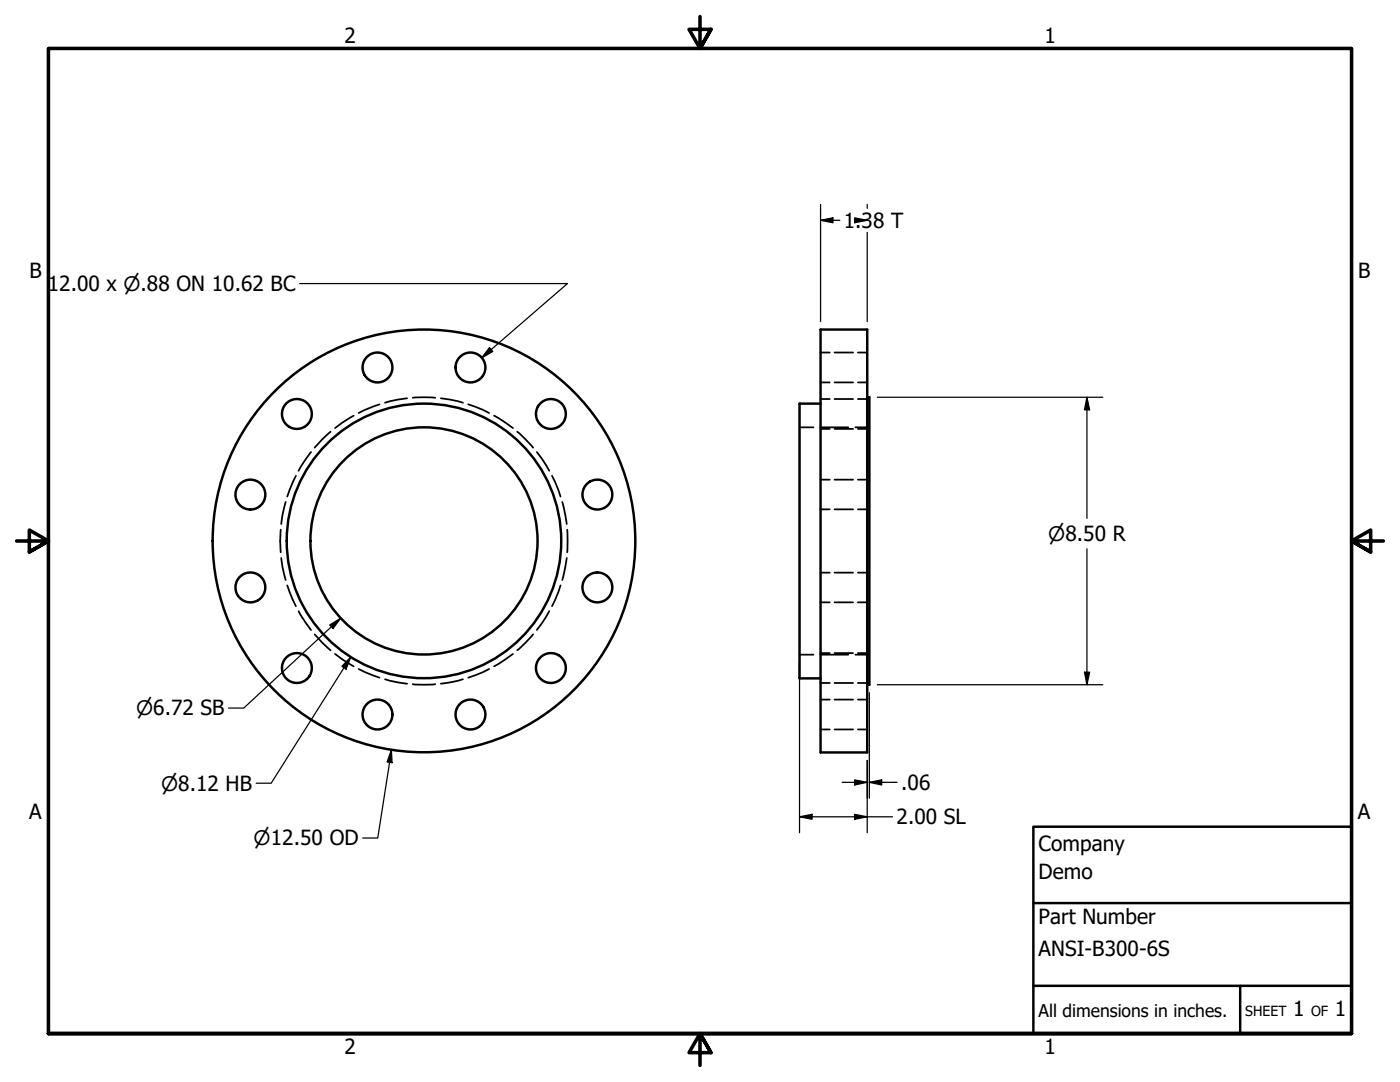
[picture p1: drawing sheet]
<svg xmlns="http://www.w3.org/2000/svg" width="279mm" height="216mm" viewBox="0 0 279 216" stroke-linecap="round" stroke-linejoin="round" font-family="sans-serif">
<!-- layer: Hidden (ANSI) -->
<g fill="none" stroke="#000" stroke-width=".35">
<path d="M81.2 79.5l-1.8 .2-2.6 .7M82.4 79.4l2.2-.1 2.3 .1M88 79.5l1.8 .2 2.6 .7M163.8 79.6h1.8M163.8 76.3h1.8M163.8 70.3h1.8M166.5 79.6h3.8M166.5 76.3h3.8M166.5 70.3h3.8M171.2 79.6h1.9M171.2 76.3h1.9M171.2 70.3h1.9"/>
<path d="M59.1 94.9l-1.8 4.2M62.1 90.2l-1.1 1.5-1.4 2.2M66 86.1l-3.2 3.2M70.6 82.9l-3.7 2.5M75.7 80.7l-4.1 1.7M93.5 80.7l2.9 1.1 1.2 .6M98.6 82.9l3.8 2.5M103.2 86.1l3.2 3.2M107.1 90.2l1.1 1.5 1.4 2.2M110.2 94.9l1.7 4.2M159.6 85.3h2.7M163.7 85.3h5.6"/>
<path d="M163.8 85.6h1.8M163.8 95.7h1.8M166.5 85.6h3.8M166.5 95.7h3.8M170.7 85.3h2.8M171.2 85.6h1.9M171.2 95.7h1.9M56 105.7l-.1 2.2 .1 2.3M56.1 111.3l.3 1.8 .6 2.6M57 100.2l-.6 2.6-.3 1.8M57.3 116.8l1.8 4.2M111.9 116.8l-1.7 4.2"/>
<path d="M112.2 100.2l.9 4.4M113.1 111.3l-.9 4.4M113.2 105.7v4.5M163.8 101.6h1.8M163.8 114.3h1.8M166.5 101.6h3.8M166.5 114.3h3.8M171.2 101.6h1.9M171.2 114.3h1.9M59.6 122l1.4 2.2 1.1 1.5M62.8 126.6l3.2 3.2M66.9 130.5l3.7 2.5"/>
<path d="M71.6 133.5l4.1 1.7M76.8 135.5l2.6 .7 1.8 .2M82.4 136.5l2.2 .1 2.3-.1M92.4 135.5l-2.6 .7-1.8 .2M97.6 133.5l-1.2 .6-2.9 1.1M102.4 130.5l-3.8 2.5M106.4 126.6l-3.2 3.2M109.6 122l-1.4 2.2-1.1 1.5M159.6 130.6h2.7M163.7 130.6h5.6M163.8 120.2h1.8M163.8 136.3h1.8"/>
<path d="M163.8 130.3h1.8M163.8 139.6h1.8M166.5 120.2h3.8M166.5 136.3h3.8M166.5 130.3h3.8M166.5 139.6h3.8M170.7 130.6h2.8M171.2 120.2h1.9M171.2 136.3h1.9M171.2 130.3h1.9M171.2 139.6h1.9M163.8 145.6h1.8"/>
<path d="M166.5 145.6h3.8M171.2 145.6h1.9"/>
</g>
<!-- layer: Visible (ANSI) -->
<g fill="none" stroke="#000" stroke-width=".49">
<path d="M163.8 65.8h9.3v84.3h-9.3zM173.1 79.3h.4v57.3h-.4M163.8 80.5h-4.2v54.9h4.2"/>
<circle cx="75.3" cy="73.3" r="2.98"/>
<circle cx="93.9" cy="73.3" r="2.98"/>
<circle cx="50" cy="98.7" r="2.98"/>
<circle cx="59.2" cy="82.6" r="2.98"/>
<circle cx="109.9" cy="82.6" r="2.98"/>
<circle cx="119.2" cy="98.7" r="2.98"/>
<circle cx="50" cy="117.2" r="2.98"/>
<circle cx="84.6" cy="107.9" r="22.7"/>
<circle cx="84.6" cy="107.9" r="27.4"/>
<circle cx="84.6" cy="107.9" r="42.2"/>
<circle cx="119.2" cy="117.2" r="2.98"/>
<circle cx="59.2" cy="133.3" r="2.98"/>
<circle cx="109.9" cy="133.3" r="2.98"/>
<circle cx="75.3" cy="142.6" r="2.98"/>
<circle cx="93.9" cy="142.6" r="2.98"/>
</g>
<!-- layer: Border (ANSI) -->
<path d="M139.7 3.3v6.4l-2.2-3.8h4.4l-2.2 3.8 2.2-3.8M3.3 107.9h6.4l-3.8-2.1v4.3l3.8-2.2-3.8 2.2M276.1 107.9h-6.4l3.8-2.1v4.3l-3.8-2.2 3.8 2.2M9.7 206.2v-196.5h260v196.5h-260h260M141.9 210l-2.2-3.8 2.2 3.8h-4.4l2.2-3.8v6.4" fill="none" stroke="#000" stroke-width=".71"/>
<!-- layer: Title (ANSI) -->
<path d="M206.2 165h63.5v41.2h-63.5zM206.2 196.7h63.5M206.2 180.2h63.5M247.5 196.7v9.5" fill="none" stroke="#000" stroke-width=".49"/>
<!-- layer: Dimension (ANSI) -->
<g fill="none" stroke="#000" stroke-width=".25">
<path d="M59.8 56.6h53.4l-17.1 14.8M163.8 44l2.4-.5v.9zM163.8 44h3.8M163.8 40.8v23.4M170.6 43.5l2.5 .5-2.5 .4zM170.6 44h2.5M173.1 40.8v.8M173.1 46.4v17.8M97.7 69.4l.7 .7-2.3 1.3zM175.1 79.3h45M216.9 79.3l.6 2.5h-1.1zM216.9 79.3v24.1"/>
<path d="M216.9 109.5v27.1M65.8 124.7l2.2-1.3-1.5 2zM68 123.4l-19.4 17.9h-3M70 131.1l-.9 2.4-.9-.5zM70 131.1l-15.9 25.2h-3M159.6 132.2v34M173.5 138.2v21.1M175.1 136.6h45M216.4 134.1h1.1l-.6 2.5zM78.1 149.6l.1 2.6-.9-.2zM78.1 149.6l-2.7 17.6h-3M168.1 156.1h5"/>
<path d="M170.6 155.6l2.5 .5-2.5 .5zM173.1 151.7v14.5M173.5 156.1l2.5-.5v1zM173.5 156.1h5.5M159.6 163l2.5-.5v1zM159.6 163h18.5M170.6 162.5l2.5 .5-2.5 .5z"/>
</g>
<g fill="#000">
<path d="M163.8 44l2.4-.5v.9z" fill-rule="evenodd"/>
<path d="M170.6 43.5l2.5 .5-2.5 .4z" fill-rule="evenodd"/>
<path d="M97.7 69.4l.7 .7-2.3 1.3z" fill-rule="evenodd"/>
<path d="M216.9 79.3l.6 2.5h-1.1z" fill-rule="evenodd"/>
<path d="M65.8 124.7l2.2-1.3-1.5 2z" fill-rule="evenodd"/>
<path d="M70 131.1l-.9 2.4-.9-.5z" fill-rule="evenodd"/>
<path d="M216.4 134.1h1.1l-.6 2.5z" fill-rule="evenodd"/>
<path d="M78.1 149.6l.1 2.6-.9-.2z" fill-rule="evenodd"/>
<path d="M170.6 155.6l2.5 .5-2.5 .5z" fill-rule="evenodd"/>
<path d="M173.5 156.1l2.5-.5v1z" fill-rule="evenodd"/>
<path d="M159.6 163l2.5-.5v1z" fill-rule="evenodd"/>
<path d="M170.6 162.5l2.5 .5-2.5 .5z" fill-rule="evenodd"/>
</g>
<g font-size="4.2">
<text x="68.7" y="8.6">2</text>
<text x="208.4" y="8.6">1</text>
<text x="168.4" y="45.5">1.38 T</text>
<text x="5.9" y="55.5">B</text>
<text x="9.5" y="58.1">12.00 x ⌀.88 ON 10.62 BC</text>
<text x="271" y="55.5">B</text>
<text x="179.8" y="157.7">.06</text>
<text x="5.8" y="163.4">A</text>
<text x="178.9" y="164.5">2.00 SL</text>
<text x="271" y="163.4">A</text>
<text x="207.3" y="169.8">Company</text>
<text x="207.3" y="175.4">Demo</text>
<text x="207.3" y="184.4">Part Number</text>
<text x="207.3" y="190.7">ANSI-B300-6S</text>
<text x="258.1" y="202.8">1</text>
<text x="266.4" y="202.8">1</text>
<text x="68.7" y="210.3">2</text>
<text x="208.4" y="210.3">1</text>
</g>
<g font-size="4">
<text x="209.2" y="107.9">⌀8.50 R</text>
<text x="27.2" y="142.7">⌀6.72 SB</text>
<text x="32.2" y="157.8">⌀8.12 HB</text>
<text x="50.6" y="168.7">⌀12.50 OD</text>
</g>
<text font-size="3.5" x="207.3" y="202.9">All dimensions in inches.</text>
<g font-size="2.8">
<text x="248.5" y="202.8">SHEET</text>
<text x="261.7" y="202.8">OF</text>
</g>
</svg>
